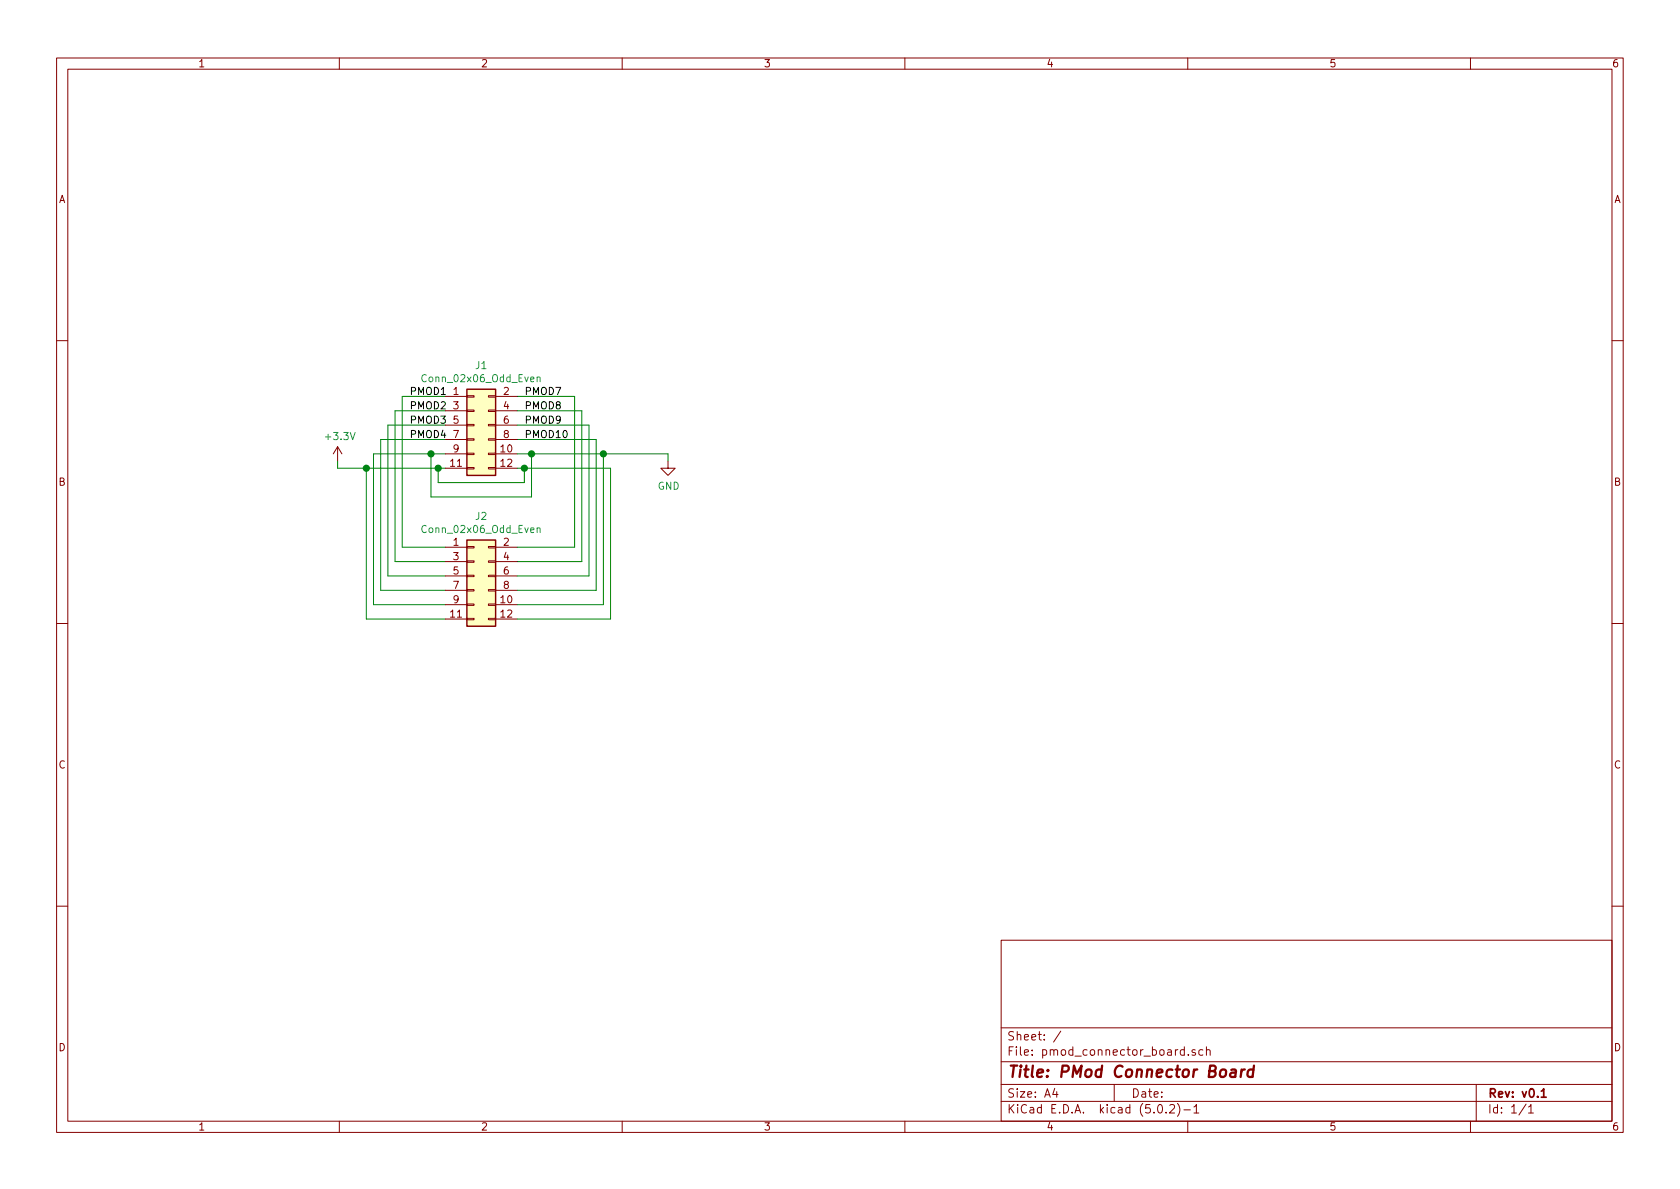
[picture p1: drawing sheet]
<svg xmlns="http://www.w3.org/2000/svg" width="297mm" height="210mm" viewBox="0 0 297 210" stroke-linecap="round" stroke-linejoin="round" font-family="sans-serif">
<g fill="none" stroke="#840000" stroke-width=".18">
<path d="M10 10.3h277v189.9h-277zM12 12.2h273v186.1h-273zM60 10.3v1.9M110 10.3v1.9M160 10.3v1.9M210 10.3v1.9M260 10.3v1.9M10 60.2h2M59.7 79l-.8 1.3M59.7 79v2.5M59.7 79l.8 1.3M78.7 70.1h3.8"/>
<path d="M78.7 72.6h3.8M78.7 75.2h3.8M78.7 77.7h3.8M82.5 77.6h1.3v.2h-1.3zM82.5 75.1h1.3v.2h-1.3zM82.5 72.5h1.3v.3h-1.3zM82.5 70h1.3v.2h-1.3zM86.4 77.6h1.2v.2h-1.2zM86.4 75.1h1.2v.2h-1.2zM86.4 72.5h1.2v.3h-1.2zM86.4 70h1.2v.2h-1.2zM87.6 70.1h3.8"/>
<path d="M87.6 72.6h3.8M87.6 75.2h3.8M87.6 77.7h3.8M285 60.2h2M78.7 80.3h3.8M78.7 82.8h3.8M78.7 96.8h3.8M78.7 99.3h3.8M82.5 82.7h1.3v.2h-1.3zM82.5 80.1h1.3v.3h-1.3zM82.5 99.2h1.3v.2h-1.3zM82.5 96.6h1.3v.3h-1.3z"/>
<path d="M86.4 82.7h1.2v.2h-1.2zM86.4 80.1h1.2v.3h-1.2zM86.4 99.2h1.2v.2h-1.2zM86.4 96.6h1.2v.3h-1.2zM87.6 80.3h3.8M87.6 82.8h3.8M87.6 96.8h3.8M87.6 99.3h3.8M118.1 81.5v1.3h1.3l-1.3 1.3-1.3-1.3h1.3M10 110.3h2M78.7 106.9h3.8M78.7 109.5h3.8"/>
<path d="M78.7 101.8h3.8M78.7 104.4h3.8M82.5 109.3h1.3v.3h-1.3zM82.5 106.8h1.3v.3h-1.3zM82.5 104.3h1.3v.2h-1.3zM82.5 101.7h1.3v.3h-1.3zM86.4 109.3h1.2v.3h-1.2zM86.4 106.8h1.2v.3h-1.2zM86.4 104.3h1.2v.2h-1.2zM86.4 101.7h1.2v.3h-1.2zM87.6 106.9h3.8M87.6 109.5h3.8"/>
<path d="M87.6 101.8h3.8M87.6 104.4h3.8M285 110.3h2M10 160.2h2M177 166.3h108v32h-108zM285 160.2h2M60 198.3v1.9M110 198.3v1.9M160 198.3v1.9M177 194.8h108M177 191.8h108M177 187.8h108"/>
<path d="M177 181.8h108M186.5 192.5l-.4 1h1M186.8 193v1M187.6 182.3l-1.3 2M197 191.8v3M204.8 195.5l.4-.2a.94 .94 0 0 1 0 1.5 .79 .79 0 0 1-.4-1.3zM206.2 196.7v.1M206.8 195.5l.2-.2h.4l.2 .2 .1 .3-.1 .2-.8 .8h.9M208.2 195.1a1.71 1.71 0 0 1 0 2.3M209.3 196.3h1.2M209.4 185.7l-.4-.1-.3 .3 .1 .6h.6M209.4 185.1v1.5"/>
<path d="M210 198.3v1.9M210.1 186.5v.1M211.1 195.8l.4-.5v1.5M211.1 196.8h.9M211.3 185.7a.37 .37 0 0 0-.6 .1l.1 .2 .5 .2 .1 .1-.2 .3-.5-.1M212.7 185.7l-.5-.1-.2 .3v.6l.2 .1 .5-.1M213.3 185.7h.1a.37 .37 0 0 1 .6 .1v.8M213.3 185.1v1.5M260 198.3v1.9M261 191.8v6.5M269.8 195.2l-1.2 2M270.3 195.8l.4-.5v1.5"/>
<path d="M270.3 196.8h.8"/>
</g>
<path d="M272.5 193l.4-.5v1.5M272.5 194h.9" fill="none" stroke="#840000" stroke-width=".3"/>
<path d="M217.7 189.2h.8v.2l-.1 1M218.5 189.6l-.7 .1a.4 .4 0 0 0-.3 .3 .4 .4 0 0 0 .2 .4l.7-.1M219.5 189.1l-.1 1.3M220.1 189.1a.54 .54 0 0 0-.6 .4M221.6 189.2a.68 .68 0 0 0-1 .3l-.1 .6 .2 .2 .2 .1 .6-.1M221.7 188.4l-.2 2" fill="none" stroke="#840000" stroke-width=".41"/>
<g fill="none" stroke="#008400" stroke-width=".18">
<path d="M78.7 70.1h-7.6v26.7h7.6M78.7 72.6h-8.9v26.7h8.9M78.7 75.2h-10.1v26.6h10.1M78.7 77.7h-11.4v26.7h11.4M91.4 70.1h10.2v26.7h-10.2M91.4 72.6h11.5v26.7h-11.5M91.4 75.2h12.7v26.6h-12.7M91.4 77.7h14v26.7h-14M59.7 81.5v1.3h19M64.8 82.8v26.7h13.9M76.2 80.3v7.6h17.8v-7.6M77.5 82.8v2.5h15.2v-2.5"/>
<path d="M78.7 80.3h-12.7v26.6h12.7M91.4 80.3h26.7v1.2M91.4 82.8h16.5v26.7h-16.5M106.7 80.3v26.6h-15.3"/>
</g>
<g fill="#008400" stroke="#008400" stroke-width=".25">
<circle cx="64.8" cy="82.8" r=".51"/>
<circle cx="106.7" cy="80.3" r=".51"/>
<circle cx="77.5" cy="82.8" r=".51"/>
<circle cx="92.7" cy="82.8" r=".51"/>
<circle cx="76.2" cy="80.3" r=".51"/>
<circle cx="94" cy="80.3" r=".51"/>
</g>
<g fill="#ffffc2" stroke="#ffffc2" stroke-width=".18">
<path d="M82.5 68.8h5.1v15.3h-5.1z"/>
<path d="M82.5 95.5h5.1v15.2h-5.1z"/>
</g>
<path d="M82.5 68.8h5.1v15.3h-5.1zM82.5 95.5h5.1v15.2h-5.1z" fill="none" stroke="#840000" stroke-width=".25"/>
<path d="M95 66.8l.1-.1h.4v.8M95 66.7v.8M95 93.5l.1-.2 .4 .1v.8M95 93.3v.9" fill="none" stroke="#008484" stroke-width=".18"/>
<text font-size="2.8" fill="#840000" x="178" y="190.5">Title: PMod Connector Board</text>
<g font-size="2.1" fill="#840000">
<text x="178" y="184">Sheet: /</text>
<text x="178" y="186.7">File: pmod_connector_board.sch</text>
<text x="178" y="196.9">KiCad E.D.A. kicad (5.0.2)-1</text>
<text x="178" y="194.1">Size: A4</text>
<text x="200" y="194.1">Date:</text>
<text x="263" y="194.1">Rev: v0.1</text>
<text x="263" y="196.9">Id: 1/1</text>
</g>
<g font-size="1.8" fill="#840000">
<text x="35" y="11.9">1</text>
<text x="85" y="11.9">2</text>
<text x="135" y="11.9">3</text>
<text x="185" y="11.9">4</text>
<text x="235" y="11.9">5</text>
<text x="285" y="11.9">6</text>
<text x="10.4" y="35.9">A</text>
<text x="285.4" y="35.9">A</text>
<text x="80.2" y="69.8">1</text>
<text x="89.1" y="69.8">2</text>
<text x="80.2" y="72.4">3</text>
<text x="80.2" y="74.9">5</text>
<text x="80.2" y="77.5">7</text>
<text x="89.1" y="72.4">4</text>
<text x="89.1" y="74.9">6</text>
<text x="89.1" y="77.5">8</text>
<text x="79.7" y="82.5">11</text>
<text x="80.2" y="80">9</text>
<text x="88.6" y="80">10</text>
<text x="88.6" y="82.5">12</text>
<text x="10.4" y="85.9">B</text>
<text x="285.4" y="85.9">B</text>
<text x="80.2" y="96.5">1</text>
<text x="80.2" y="99.1">3</text>
<text x="80.2" y="101.6">5</text>
<text x="89.1" y="96.5">2</text>
<text x="89.1" y="99.1">4</text>
<text x="89.1" y="101.6">6</text>
<text x="80.2" y="104.1">7</text>
<text x="80.2" y="106.7">9</text>
<text x="88.6" y="106.7">10</text>
<text x="89.1" y="104.1">8</text>
<text x="79.7" y="109.2">11</text>
<text x="88.6" y="109.2">12</text>
<text x="10.4" y="135.9">C</text>
<text x="285.4" y="135.9">C</text>
<text x="10.4" y="185.9">D</text>
<text x="285.4" y="185.9">D</text>
<text x="35" y="199.9">1</text>
<text x="85" y="199.9">2</text>
<text x="135" y="199.9">3</text>
<text x="185" y="199.9">4</text>
<text x="235" y="199.9">5</text>
<text x="285" y="199.9">6</text>
</g>
<g font-size="1.8" fill="#008484">
<text x="84.1" y="65.3">J1</text>
<text x="75" y="67.6">Conn_02x06_Odd_Even</text>
<text x="57.7" y="77.8">+3.3V</text>
<text x="116.3" y="86.6">GND</text>
<text x="75" y="94.3">Conn_02x06_Odd_Even</text>
<text x="84.1" y="91.9">J2</text>
</g>
<g font-size="1.8">
<text x="72.4" y="69.8">PMOD1</text>
<text x="92.7" y="69.8">PMOD7</text>
<text x="72.4" y="72.4">PMOD2</text>
<text x="72.4" y="74.9">PMOD3</text>
<text x="72.4" y="77.5">PMOD4</text>
<text x="92.7" y="72.4">PMOD8</text>
<text x="92.7" y="74.9">PMOD9</text>
<text x="92.7" y="77.5">PMOD10</text>
</g>
</svg>
